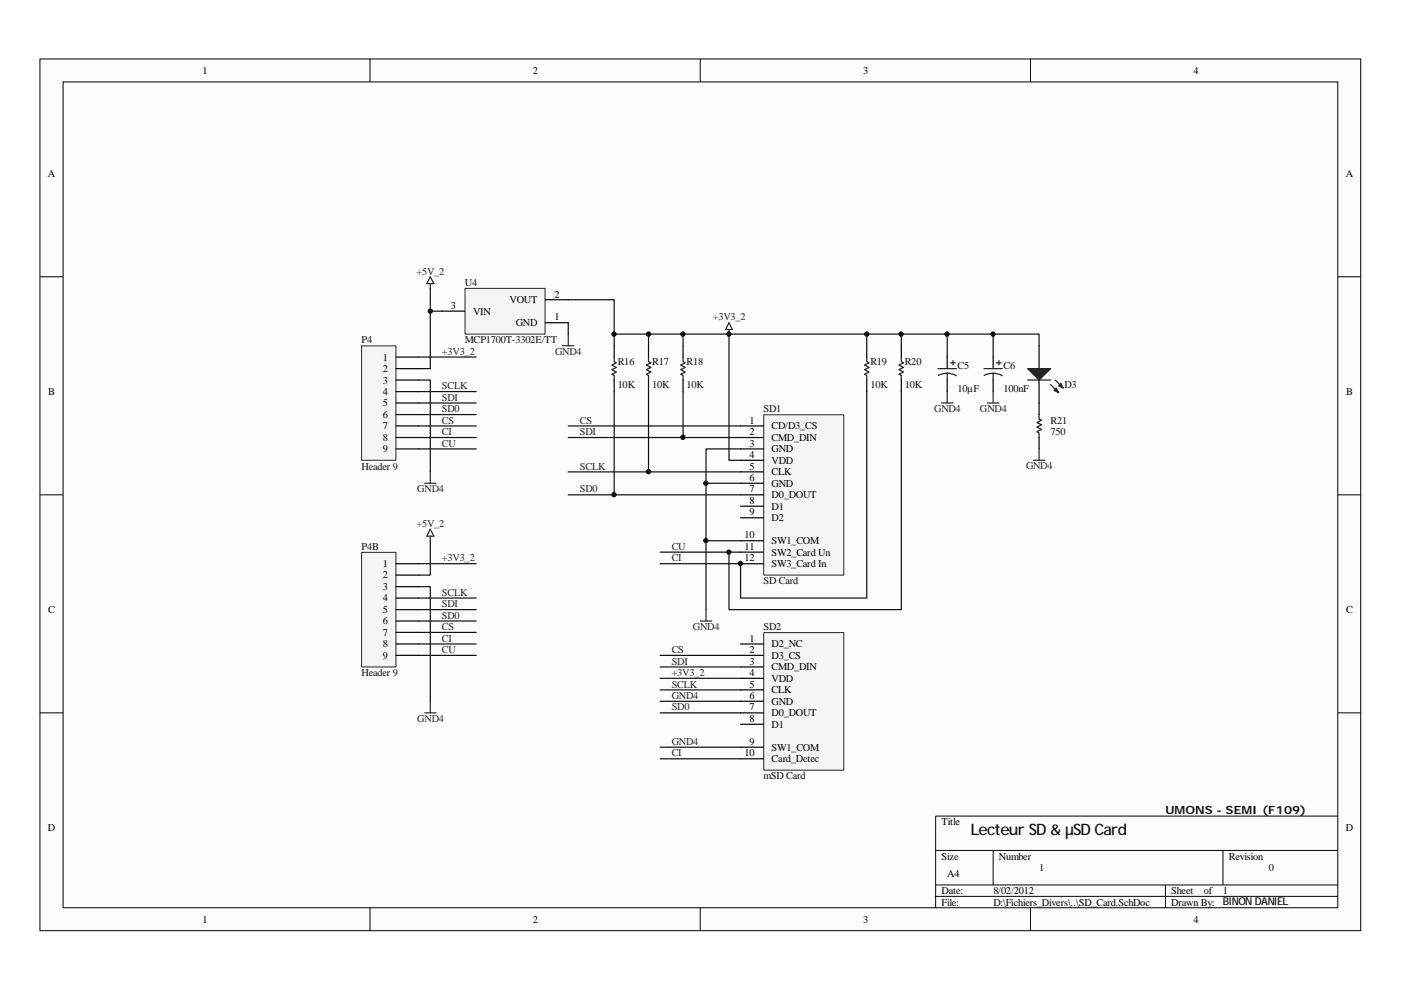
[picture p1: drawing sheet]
<svg xmlns="http://www.w3.org/2000/svg" width="297mm" height="210mm" viewBox="0 0 297 210" stroke-linecap="round" stroke-linejoin="round" font-family="sans-serif">
<path d="M8.5 12.5h280v184.8h-280z" fill="#fcfcfc"/>
<path d="M8.5 12.5h280v184.8h-280z" fill="none" stroke="#000" stroke-width=".21"/>
<path d="M13.4 17.4h270.2v175.1h-270.2z" fill="#fcfcfc"/>
<g fill="none" stroke="#000" stroke-width=".21">
<path d="M13.4 17.4h270.2v175.1h-270.2zM78.4 12.5v4.8M148.5 12.5v4.8M218.5 12.5v4.8M8.5 58.7h4.8M283.6 58.7h4.9M8.5 104.9h4.8M283.6 104.9h4.9M8.5 151.1h4.8M283.6 151.1h4.9M283.6 173h-85.2v19.5M78.4 192.5v4.9"/>
<path d="M148.5 192.5v4.9M198.4 180.3h85.2M198.4 187.6h85.2M198.4 190h85.2M210.6 180.3v7.3M218.5 192.5v4.9M247.1 187.6v4.9M259.3 180.3v7.3"/>
</g>
<g fill="none" stroke="#000" stroke-width=".25">
<path d="M130.2 73.3v2.4M137.5 73.3v2.4M144.8 73.3v2.4M183.8 73.3v2.4M191.1 73.3v2.4M200.8 75.7v2.5M210.6 75.7v2.5M130.2 80.6v2.4M137.5 80.6v2.4M144.8 80.6v2.4M183.8 80.6v2.4M191.1 80.6v2.4"/>
<path d="M200.8 80.6v2.4M210.6 80.6v2.4"/>
</g>
<g fill="none" stroke="#1c1c1c" stroke-width=".25">
<path d="M130.2 75.7v1l.5 .2-1 .5 1 .5-1 .5 1 .5-1 .4 .5 .3v1M137.5 75.7v1l.5 .2-1 .5 1 .5-1 .5 1 .5-1 .4 .5 .3v1M144.8 75.7v1l.5 .2-1 .5 1 .5-1 .5 1 .5-1 .4 .5 .3v1M183.8 75.7v1l.5 .2-1 .5 1 .5-1 .5 1 .5-1 .4 .5 .3v1M191.1 75.7v1l.5 .2-1 .5 1 .5-1 .5 1 .5-1 .4 .5 .3v1M198.9 78.2h3.9M200.8 79.1l1.2 .2 .7 .3M200.8 79.1l-.8 .1-1.1 .4M200.8 79.1v1.5M201.5 76.9h1M202.1 76.5v.9M208.6 78.2h3.9"/>
<path d="M210.6 79.1l1.1 .2 .8 .3M210.6 79.1l-.8 .1-1.1 .4M210.6 79.1v1.5M211.3 76.9h1M211.8 76.5v.9"/>
</g>
<g fill="none" stroke="#0e0e0e" stroke-width=".25">
<path d="M91.2 61.1v17.1h-2.4M130.2 73.3v-2.5h24.4v26.8h2.4M137.5 70.8v2.5M144.8 70.8v2.5M154.6 70.8h36.5v2.5M183.8 70.8v2.5M191.1 70.8h19.5v4.9M200.8 70.8v4.9M88.8 80.6h2.4v19.4M88.8 92.8h12.2M88.8 90.3h12.2M88.8 83h12.2"/>
<path d="M88.8 85.4h12.2M88.8 87.9h12.2M88.8 95.2h12.2M120.5 92.8h36.5M120.5 90.3h36.5M130.2 83v21.9M137.5 83v17M144.8 83v9.8M157 95.2h-7.3v7.3M183.8 83v43.8h-26.8v-7.3h-17M191.1 83v46.3h-36.5v-12.2M91.2 114.7v7.2h-2.4"/>
<path d="M120.5 104.9h36.5M120.5 100h36.5M140 117.1h17M149.7 114.7h7.3M157 102.5h-7.3v26.8M88.8 124.4h2.4v24.3M88.8 126.8h12.2M88.8 129.3h12.2M88.8 131.7h12.2M88.8 134.1h12.2M88.8 136.5h12.2M88.8 139h12.2"/>
</g>
<g fill="none" stroke="#262626" stroke-width=".25">
<path d="M154.6 68.4l.7 1.5h-1.5zM154.6 69.9v.9M199.6 85.4h2.5M200.8 83v2.4M209.3 85.4h2.5M210.6 83v2.4M90 102.5h2.5M91.2 112.2l.8 1.5h-1.5zM91.2 100v2.5M91.2 113.7v1M148.5 131.7h2.4M149.7 129.3v2.4"/>
<path d="M90 151.1h2.5M91.2 148.7v2.4"/>
</g>
<path d="M162 88h16.9v33.9h-16.9z" fill="#f5f5f5"/>
<path d="M161.9 87.9h17v34h-17z" fill="none" stroke="#262626" stroke-width=".21"/>
<path d="M157 97.6h4.9M157 90.3h4.9M157 92.8h4.9M157 95.2h4.9M157 104.9h4.9M157 107.3h4.9M157 102.5h4.9M157 100h4.9M157 109.8h4.9M157 117.1h4.9M157 114.7h4.9M157 119.5h4.9" fill="none" stroke="#000" stroke-width=".25"/>
<path d="M162 134.2h16.9v29.1h-16.9z" fill="#f5f5f5"/>
<path d="M161.9 134.1h17v29.2h-17z" fill="none" stroke="#262626" stroke-width=".21"/>
<g fill="none" stroke="#000" stroke-width=".25">
<path d="M220.3 73.3v4.9M220.3 80.6v7.3M220.3 92.8v2.4M157 136.5h4.9M157 139h4.9M157 143.8h4.9M157 151.1h4.9M157 153.6h4.9M157 148.7h4.9M157 146.3h4.9M157 141.4h4.9M157 158.4h4.9"/>
<path d="M157 160.9h4.9"/>
</g>
<path d="M91.2 66h2.5M120.5 63.6h9.7v7.2M120.5 68.4v2.4M210.6 70.8h9.7v2.5M140 139h17M140 141.4h17M140 143.8h17M140 146.3h17M140 148.7h17M140 151.1h17M140 158.4h17M140 160.9h17" fill="none" stroke="#0e0e0e" stroke-width=".25"/>
<path d="M217.9 80.6h4.9M220.3 87.9v1l.5 .2-1 .5 1 .5-1 .5 1 .4-1 .5 .5 .3v1M222.8 81.5l1.7 1.7M223.7 80.6l1.7 1.7" fill="none" stroke="#1c1c1c" stroke-width=".25"/>
<g fill="#1c1c1c" stroke="#1c1c1c" stroke-width=".25">
<path d="M217.9 78.2h4.9l-2.5 2.4z" fill-rule="evenodd"/>
<path d="M223.9 82.3l.6 .9-1-.4z" fill-rule="evenodd"/>
<path d="M224.9 81.3l.5 1-.9-.5z" fill-rule="evenodd"/>
</g>
<path d="M91.2 58.7l.8 1.4h-1.5zM91.2 60.1v1M119.3 73.3h2.4M120.5 70.8v2.5M219.1 97.6h2.4M220.3 95.2v2.4" fill="none" stroke="#262626" stroke-width=".25"/>
<path d="M98.6 61.2h17v9.6h-17z" fill="#f5f5f5"/>
<path d="M98.6 61.1h17v9.7h-17z" fill="none" stroke="#262626" stroke-width=".21"/>
<path d="M93.7 66h4.9M115.6 63.6h4.9M115.6 68.4h4.9" fill="none" stroke="#000" stroke-width=".25"/>
<path d="M76.7 73.4h7.2v24.2h-7.2z" fill="#f5f5f5"/>
<path d="M76.7 73.3h7.2v24.3h-7.2z" fill="none" stroke="#262626" stroke-width=".21"/>
<path d="M83.9 75.7h4.9M83.9 78.2h4.9M83.9 80.6h4.9M83.9 83h4.9M83.9 85.4h4.9M83.9 87.9h4.9M83.9 90.3h4.9M83.9 92.8h4.9M83.9 95.2h4.9" fill="none" stroke="#000" stroke-width=".25"/>
<path d="M76.7 117.2h7.2v24.2h-7.2z" fill="#f5f5f5"/>
<path d="M76.7 117.1h7.2v24.3h-7.2z" fill="none" stroke="#262626" stroke-width=".21"/>
<path d="M83.9 119.5h4.9M83.9 121.9h4.9M83.9 124.4h4.9M83.9 126.8h4.9M83.9 129.3h4.9M83.9 131.7h4.9M83.9 134.1h4.9M83.9 136.5h4.9M83.9 139h4.9" fill="none" stroke="#000" stroke-width=".25"/>
<path d="M88.8 75.7h12.2M88.8 119.5h12.2" fill="none" stroke="#0e0e0e" stroke-width=".25"/>
<g fill="#0e0e0e" stroke="#0e0e0e" stroke-width=".21">
<circle cx="91.2" cy="66" r=".46"/>
<circle cx="130.2" cy="104.9" r=".46"/>
<circle cx="130.2" cy="70.8" r=".46"/>
<circle cx="137.5" cy="100" r=".46"/>
<circle cx="137.5" cy="70.8" r=".46"/>
<circle cx="144.8" cy="92.7" r=".46"/>
<circle cx="144.8" cy="70.8" r=".46"/>
<circle cx="149.6" cy="114.6" r=".46"/>
<circle cx="149.6" cy="102.5" r=".46"/>
<circle cx="154.5" cy="117.1" r=".46"/>
<circle cx="154.5" cy="70.8" r=".46"/>
<circle cx="157" cy="119.5" r=".46"/>
<circle cx="183.8" cy="70.8" r=".46"/>
<circle cx="191.1" cy="70.8" r=".46"/>
<circle cx="200.8" cy="70.8" r=".46"/>
<circle cx="210.5" cy="70.8" r=".46"/>
</g>
<text font-size="3.3" fill="#0e0e0e" x="205.7" y="177.1">Lecteur SD &amp; µSD Card</text>
<text font-size="2.4" fill="#0e0e0e" x="247.1" y="172.6">UMONS - SEMI (F109)</text>
<text font-size="2.3" fill="#0e0e0e" x="259.3" y="192">BINON DANIEL</text>
<g font-size="2.2">
<text x="43" y="15.6">1</text>
<text x="113" y="15.6">2</text>
<text x="183" y="15.6">3</text>
<text x="253" y="15.6">4</text>
<text x="10.2" y="37.5">A</text>
<text x="285.4" y="37.5">A</text>
<text x="95.6" y="65.5">3</text>
<text x="108" y="64.3">VOUT</text>
<text x="117.6" y="63.1">2</text>
<text x="100.3" y="66.7">VIN</text>
<text x="109.3" y="69.1">GND</text>
<text x="117.6" y="67.9">1</text>
<text x="81.2" y="76.5">1</text>
<text x="10.2" y="83.7">B</text>
<text x="81.2" y="78.9">2</text>
<text x="81.2" y="81.3">3</text>
<text x="81.2" y="83.7">4</text>
<text x="285.4" y="83.7">B</text>
<text x="81.2" y="86.2">5</text>
<text x="81.2" y="88.6">6</text>
<text x="158.9" y="89.8">1</text>
<text x="81.2" y="91">7</text>
<text x="81.2" y="93.5">8</text>
<text x="81.2" y="95.9">9</text>
<text x="158.9" y="92.3">2</text>
<text x="158.9" y="94.7">3</text>
<text x="163.6" y="91">CD/D3_CS</text>
<text x="163.6" y="93.5">CMD_DIN</text>
<text x="163.6" y="95.9">GND</text>
<text x="158.9" y="97.1">4</text>
<text x="158.9" y="102">6</text>
<text x="158.9" y="99.6">5</text>
<text x="163.6" y="98.4">VDD</text>
<text x="163.6" y="100.8">CLK</text>
<text x="158.9" y="104.4">7</text>
<text x="158.9" y="106.9">8</text>
<text x="163.6" y="105.6">D0_DOUT</text>
<text x="163.6" y="103.2">GND</text>
<text x="158.9" y="109.3">9</text>
<text x="163.6" y="108.1">D1</text>
<text x="163.6" y="110.5">D2</text>
<text x="157.8" y="116.6">11</text>
<text x="157.8" y="114.1">10</text>
<text x="157.8" y="119">12</text>
<text x="163.6" y="117.8">SW2_Card Un</text>
<text x="163.6" y="115.4">SW1_COM</text>
<text x="81.2" y="120.2">1</text>
<text x="81.2" y="122.7">2</text>
<text x="81.2" y="125.1">3</text>
<text x="163.6" y="120.2">SW3_Card In</text>
<text x="10.2" y="129.9">C</text>
<text x="81.2" y="127.5">4</text>
<text x="81.2" y="130">5</text>
<text x="285.4" y="129.9">C</text>
<text x="81.2" y="132.4">6</text>
<text x="81.2" y="134.8">7</text>
<text x="81.2" y="137.3">8</text>
<text x="158.9" y="136.1">1</text>
<text x="163.6" y="137.3">D2_NC</text>
<text x="81.2" y="139.7">9</text>
<text x="158.9" y="143.4">4</text>
<text x="158.9" y="138.5">2</text>
<text x="158.9" y="140.9">3</text>
<text x="163.6" y="139.7">D3_CS</text>
<text x="163.6" y="142.1">CMD_DIN</text>
<text x="158.9" y="148.2">6</text>
<text x="158.9" y="145.8">5</text>
<text x="163.6" y="144.6">VDD</text>
<text x="163.6" y="149.5">GND</text>
<text x="163.6" y="147">CLK</text>
<text x="158.9" y="150.6">7</text>
<text x="158.9" y="153.1">8</text>
<text x="163.6" y="151.9">D0_DOUT</text>
<text x="163.6" y="154.3">D1</text>
<text x="157.8" y="160.4">10</text>
<text x="158.9" y="158">9</text>
<text x="163.6" y="159.1">SW1_COM</text>
<text x="163.6" y="161.6">Card_Detec</text>
<text x="10.2" y="176.2">D</text>
<text x="199.6" y="174.9">Title</text>
<text x="285.3" y="176.2">D</text>
<text x="199.6" y="182.3">Size</text>
<text x="200.8" y="185.9">A4</text>
<text x="211.8" y="182.3">Number</text>
<text x="260.5" y="182.3">Revision</text>
<text x="199.6" y="189.5">Date:</text>
<text x="199.6" y="192">File:</text>
<text x="210.6" y="189.5">8/02/2012</text>
<text x="210.6" y="192">D:\Fichiers_Divers\..\SD_Card.SchDoc</text>
<text x="248.3" y="189.5">Sheet</text>
<text x="248.3" y="192">Drawn By:</text>
<text x="255.2" y="189.5">of</text>
<text x="43" y="195.6">1</text>
<text x="113" y="195.6">2</text>
<text x="183" y="195.6">3</text>
<text x="253" y="195.6">4</text>
</g>
<g font-size="2.2" fill="#262626">
<text x="88.3" y="58.2">+5V_2</text>
<text x="151.1" y="67.9">+3V3_2</text>
<text x="93.7" y="75.2">+3V3_2</text>
<text x="117.7" y="75.2">GND4</text>
<text x="93.7" y="82.5">SCLK</text>
<text x="93.7" y="85">SDI</text>
<text x="93.7" y="87.4">SD0</text>
<text x="93.7" y="89.8">CS</text>
<text x="122.9" y="89.8">CS</text>
<text x="198" y="87.4">GND4</text>
<text x="207.8" y="87.4">GND4</text>
<text x="93.7" y="92.3">CI</text>
<text x="93.7" y="94.7">CU</text>
<text x="122.9" y="92.3">SDI</text>
<text x="122.9" y="99.6">SCLK</text>
<text x="217.6" y="99.5">GND4</text>
<text x="88.5" y="104.4">GND4</text>
<text x="122.9" y="104.4">SD0</text>
<text x="88.3" y="111.7">+5V_2</text>
<text x="93.7" y="119">+3V3_2</text>
<text x="142.4" y="116.6">CU</text>
<text x="142.4" y="119">CI</text>
<text x="93.7" y="126.3">SCLK</text>
<text x="93.7" y="128.7">SDI</text>
<text x="93.7" y="131.2">SD0</text>
<text x="93.7" y="133.6">CS</text>
<text x="93.7" y="136.1">CI</text>
<text x="146.9" y="133.6">GND4</text>
<text x="93.7" y="138.5">CU</text>
<text x="142.4" y="138.5">CS</text>
<text x="142.4" y="140.9">SDI</text>
<text x="142.4" y="143.4">+3V3_2</text>
<text x="142.4" y="145.8">SCLK</text>
<text x="142.4" y="148.2">GND4</text>
<text x="88.5" y="153">GND4</text>
<text x="142.4" y="150.6">SD0</text>
<text x="142.4" y="158">GND4</text>
<text x="142.4" y="160.4">CI</text>
</g>
<g font-size="2.2" fill="#0e0e0e">
<text x="98.6" y="60.6">U4</text>
<text x="76.7" y="72.8">P4</text>
<text x="98.6" y="72.8">MCP1700T-3302E/TT</text>
<text x="131" y="77.4">R16</text>
<text x="138.3" y="77.4">R17</text>
<text x="145.6" y="77.4">R18</text>
<text x="184.5" y="77.4">R19</text>
<text x="191.9" y="77.4">R20</text>
<text x="131" y="82.3">10K</text>
<text x="138.3" y="82.3">10K</text>
<text x="145.6" y="82.3">10K</text>
<text x="184.5" y="82.3">10K</text>
<text x="191.9" y="82.3">10K</text>
<text x="203" y="83">10µF</text>
<text x="203" y="78.2">C5</text>
<text x="212.8" y="83">100nF</text>
<text x="212.8" y="78.2">C6</text>
<text x="225.7" y="82.3">D3</text>
<text x="161.9" y="87.4">SD1</text>
<text x="222.8" y="89.8">R21</text>
<text x="222.8" y="92.3">750</text>
<text x="76.7" y="99.6">Header 9</text>
<text x="76.7" y="116.6">P4B</text>
<text x="161.9" y="123.9">SD Card</text>
<text x="161.9" y="133.6">SD2</text>
<text x="76.7" y="143.4">Header 9</text>
<text x="161.9" y="165.2">mSD Card</text>
<text x="220.3" y="184.7">1</text>
<text x="269" y="184.7">0</text>
<text x="259.3" y="189.6">1</text>
</g>
</svg>
